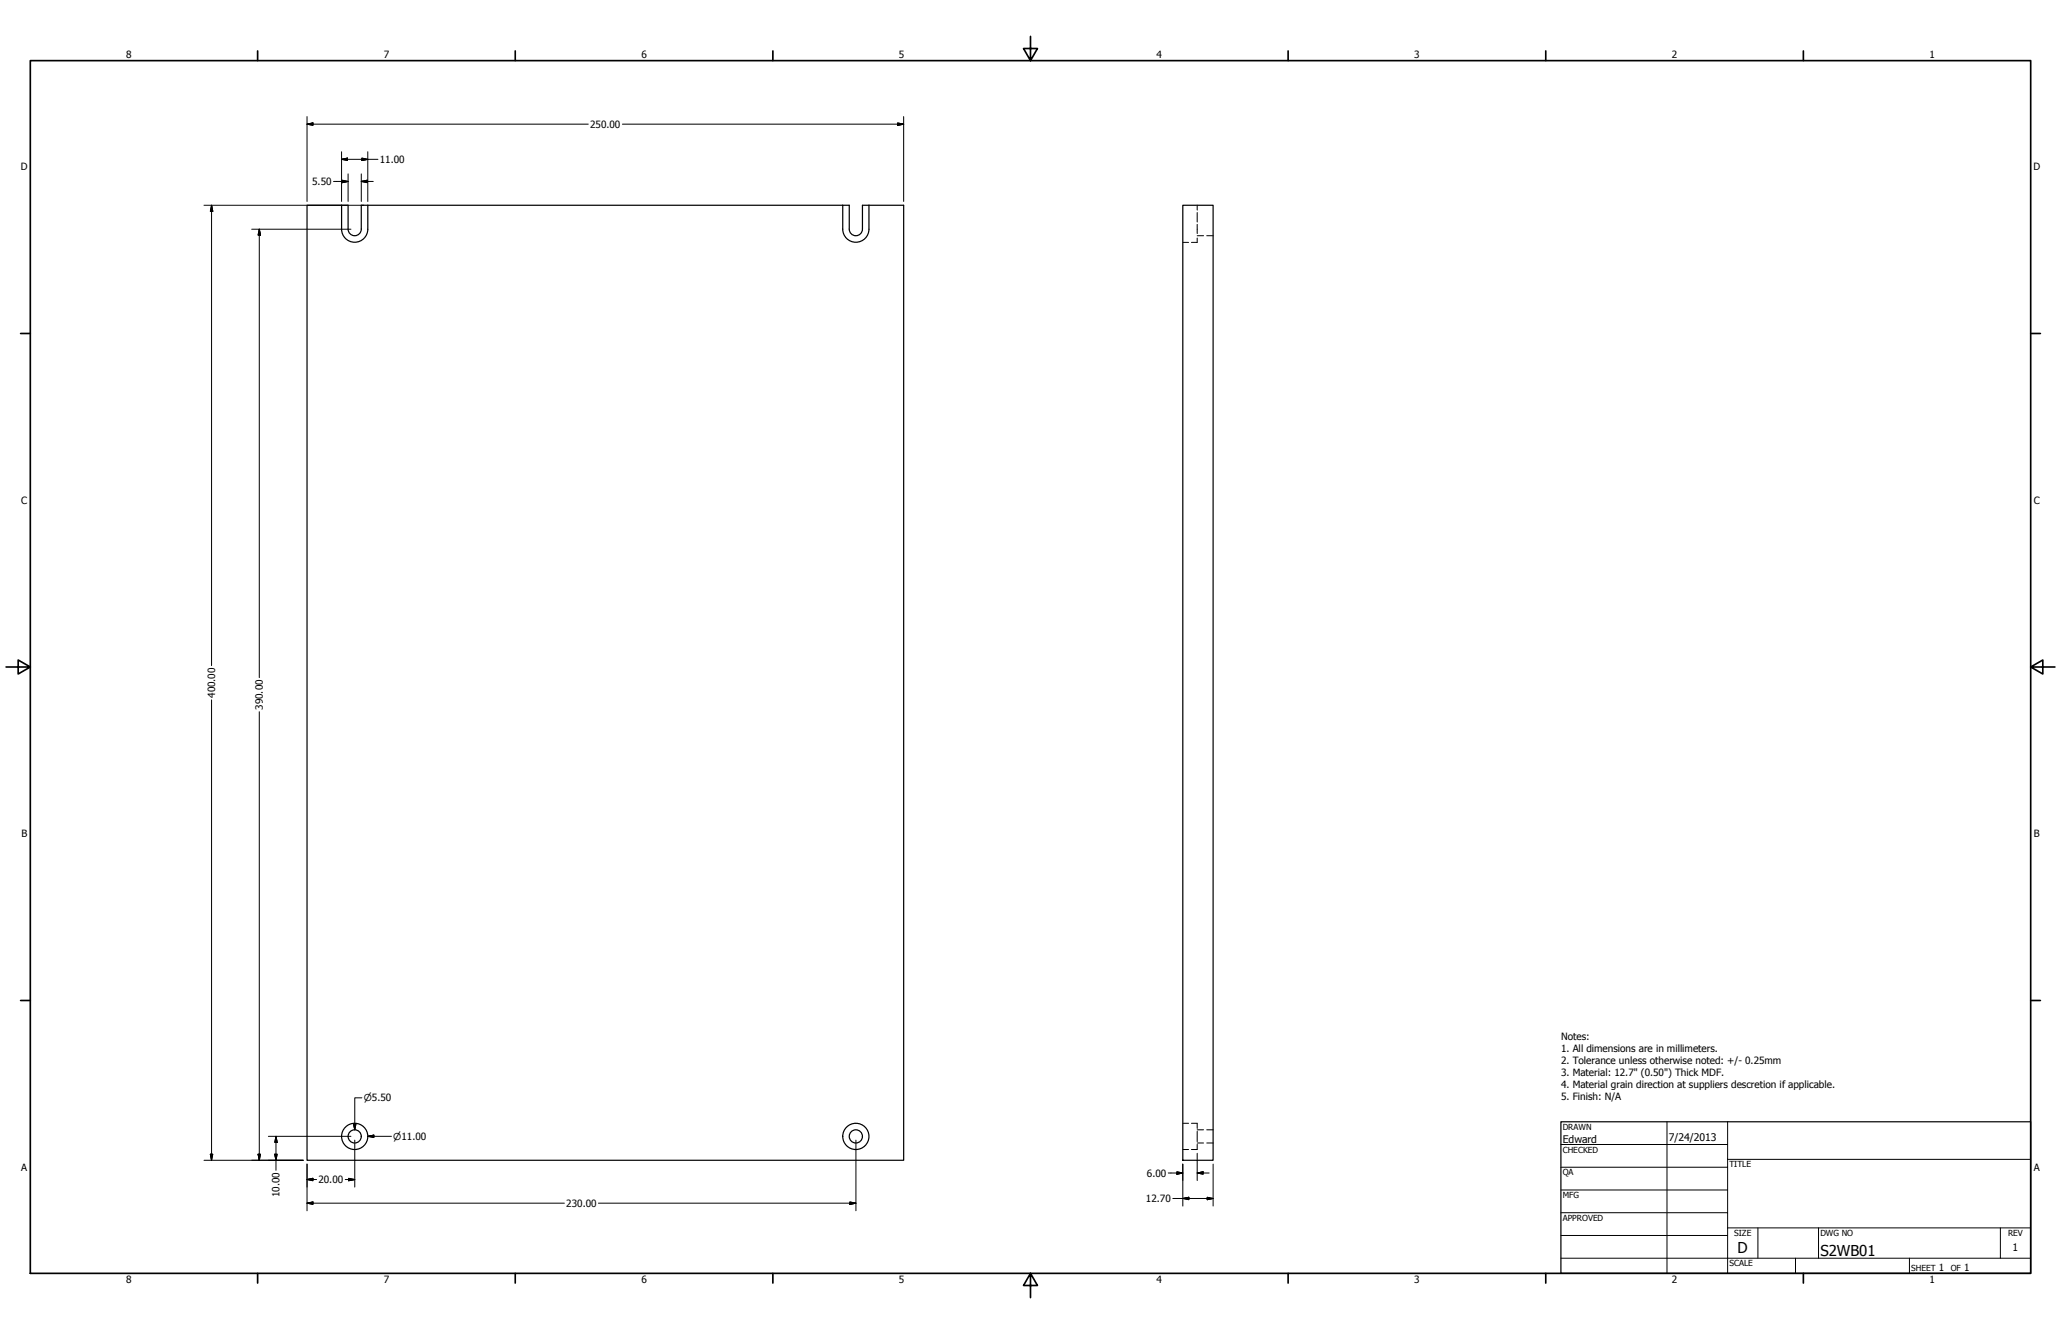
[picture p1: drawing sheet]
<svg xmlns="http://www.w3.org/2000/svg" width="864mm" height="559mm" viewBox="0 0 864 559" stroke-linecap="round" stroke-linejoin="round" font-family="sans-serif">
<!-- layer: Visible (ANSI) -->
<g fill="none" stroke="#000" stroke-width=".51">
<path d="M143.1 96a5.5 5.5 0 0 0 5.5 5.5 5.5 5.5 0 0 0 5.5-5.5M143.1 86h-14.4v400h250v-400h-17.3v10M143.1 86h2.8v10M143.1 86v10M145.9 96a2.76 2.76 0 0 0 2.7 2.7 2.76 2.76 0 0 0 2.8-2.7M151.4 96v-10h204.5v10M154.1 86v10M353.1 86v10M353.1 96a5.5 5.5 0 0 0 5.5 5.5 5.5 5.5 0 0 0 5.5-5.5M355.9 96a2.76 2.76 0 0 0 2.7 2.7 2.76 2.76 0 0 0 2.8-2.7M364.1 86v10M495.6 86h12.7v400h-12.7z"/>
<circle cx="148.6" cy="476" r="2.76"/>
<circle cx="148.6" cy="476" r="5.5"/>
<circle cx="358.6" cy="476" r="2.76"/>
<circle cx="358.6" cy="476" r="5.5"/>
</g>
<!-- layer: Hidden (ANSI) -->
<g fill="none" stroke="#000" stroke-width=".42">
<path d="M501.6 86v2M501.6 89v4M501.6 94v3.9M501.6 99.7v1.8h-2.4M501.6 98.7h2.7M505.7 98.7h2.6M495.6 101.5h2.4M495.6 470.5h2.4M499.2 470.5h2.4v2.2M501.6 473.8v4.4M501.6 479.3v2.2h-2.4M501.6 478.8h2.7"/>
<path d="M501.6 473.3h2.7M505.7 478.8h2.6M505.7 473.3h2.6M495.6 481.5h2.4"/>
</g>
<!-- layer: Border (ANSI) -->
<g fill="none" stroke="#000" stroke-width=".7">
<path d="M431.8 15.2v10.2l-2.9-5.1h5.8l-2.9 5.1M12.7 25.4h838.2v508h-838.2zM107.9 21.3v4.1M215.9 21.3v4.1M323.8 21.3v4.1M539.8 21.3v4.1M647.7 21.3v4.1M755.6 21.3v4.1M8.6 139.7h4.1M850.9 139.7h4.1M2.5 279.4h10.2l-5.1-2.9v5.8l5.1-2.9M850.9 279.4l5.1 2.9v-5.8l-5.1 2.9h10.2"/>
<path d="M8.6 419.1h4.1M850.9 419.1h4.1M107.9 533.4v4.1M215.9 533.4v4.1M323.8 533.4v4.1M431.8 533.4l2.9 5.1h-5.8l2.9-5.1v10.2M539.8 533.4v4.1M647.7 533.4v4.1M755.6 533.4v4.1"/>
</g>
<!-- layer: Title (ANSI) -->
<g fill="none" stroke="#000" stroke-width=".42">
<path d="M654 479.4h69.9M698.5 469.9v63.5M723.9 469.9v63.5M654 488.9h69.9M654 498.5h69.9M723.9 485.6h127M654 508h69.9M654 517.5h69.9M723.9 514.3h127M736.6 514.3v12.7M762 514.3v12.7M838.2 514.3v12.7"/>
<path d="M654 527h196.9M752.3 527v6.4M800.1 527v6.4"/>
</g>
<path d="M654 469.9h196.9v63.5h-196.9z" fill="none" stroke="#000" stroke-width=".51"/>
<!-- layer: Dimension (ANSI) -->
<g fill="none" stroke="#000" stroke-width=".42">
<path d="M128.7 52l2.4-.5v1zM128.7 52h117.8M128.7 48.8v35.6M260.8 52h117.9M376.1 51.5l2.6 .5-2.6 .5zM378.7 48.8v35.6M139.8 76h6.1M143.1 66.7l2.5-.5v1zM143.1 66.7h15.3M143.1 63.6v20.8M143.4 75.5l2.5 .5-2.5 .5zM145.9 72.8v11.6"/>
<path d="M151.4 76l2.5-.5v1zM151.4 76h5M151.4 72.8v11.6M151.6 66.2l2.5 .5-2.5 .5zM154.1 63.6v20.8M85.5 86h67M88.6 86l.6 2.5h-1.1zM88.6 86v192.8M105.5 96h41.6M108.6 96l.6 2.5h-1.1zM108.6 96v187.8M88.6 293.2v192.8"/>
<path d="M108.6 298.1v187.9M151.6 459.9h-2.9v13.4M112.5 476h34.6M115.6 476l.5 2.5h-1zM115.6 476v14.2M148.1 470.8h1.1l-.5 2.5zM148.7 477.6v19.7M154.1 476l2.6-.5v1zM154.1 476h9.9M358.6 477.6v29.6M85.5 486h41.6M88.1 483.5h1.1l-.6 2.5z"/>
<path d="M108.1 483.5h1.1l-.6 2.5zM115.1 483.5h1l-.5 2.5zM128.7 494.1l2.4-.5v1zM128.7 487.6v19.6M128.7 494.1h4M144.7 494.1h4M146.1 493.6l2.6 .5-2.6 .5zM489.5 491.4h6.1M493.1 490.9l2.5 .5-2.5 .5zM495.6 487.6v17.6M501.6 491.4l2.5-.5v1zM501.6 491.4h5.1"/>
<path d="M501.6 483.1v11.4M508.3 487.6v17.6M128.7 504l2.4-.5v1zM128.7 504h107.8M250.8 504h107.8M356.1 503.5l2.5 .5-2.5 .5zM491.4 502h16.9M495.6 502l2.6-.5v1zM505.8 501.5l2.5 .5-2.5 .5z"/>
</g>
<g fill="#000" stroke="#000" stroke-width=".42">
<path d="M128.7 52l2.4-.5zM128.7 52l2.4-.5v1zM376.1 52.5l2.6-.5zM376.1 51.5l2.6 .5-2.6 .5zM143.4 76.5l2.5-.5zM143.4 75.5l2.5 .5-2.5 .5zM143.1 66.7l2.5-.5zM143.1 66.7l2.5-.5v1zM151.6 67.2l2.5-.5zM151.6 66.2l2.5 .5-2.5 .5zM151.4 76l2.5-.5zM151.4 76l2.5-.5v1z"/>
<path d="M88.6 86l.6 2.5zM88.6 86l.6 2.5h-1.1zM108.6 96l.6 2.5zM108.6 96l.6 2.5h-1.1zM115.6 476l.5 2.5zM115.6 476l.5 2.5h-1zM148.1 470.8l.6 2.5zM148.1 470.8h1.1l-.5 2.5zM154.1 476l2.6-.5zM154.1 476l2.6-.5v1zM88.1 483.5l.5 2.5zM88.1 483.5h1.1l-.6 2.5z"/>
<path d="M108.1 483.5l.5 2.5zM108.1 483.5h1.1l-.6 2.5zM115.1 483.5l.5 2.5zM115.1 483.5h1l-.5 2.5zM128.7 494.1l2.4-.5zM128.7 494.1l2.4-.5v1zM146.1 494.6l2.6-.5zM146.1 493.6l2.6 .5-2.6 .5zM493.1 491.9l2.5-.5zM493.1 490.9l2.5 .5-2.5 .5zM501.6 491.4l2.5-.5zM501.6 491.4l2.5-.5v1z"/>
<path d="M128.7 504l2.4-.5zM128.7 504l2.4-.5v1zM356.1 504.5l2.5-.5zM356.1 503.5l2.5 .5-2.5 .5zM495.6 502l2.6-.5zM495.6 502l2.6-.5v1zM505.8 502.5l2.5-.5zM505.8 501.5l2.5 .5-2.5 .5z"/>
</g>
<g font-size="6.3">
<text x="728.1" y="524.9">D</text>
<text x="762.8" y="526.2">S2WB01</text>
</g>
<g font-size="4.4">
<text x="654.8" y="478.6">Edward</text>
<text x="699.3" y="478">7/24/2013</text>
<text x="843.3" y="524.2">1</text>
</g>
<g font-size="4.2">
<text x="52.8" y="24.4">8</text>
<text x="160.8" y="24.4">7</text>
<text x="268.7" y="24.4">6</text>
<text x="376.7" y="24.4">5</text>
<text x="484.6" y="24.4">4</text>
<text x="592.6" y="24.4">3</text>
<text x="700.5" y="24.4">2</text>
<text x="808.5" y="24.4">1</text>
<text x="247.3" y="53.5">250.00</text>
<text x="8.8" y="71.4">D</text>
<text x="159.1" y="68.3">11.00</text>
<text x="852" y="71.4">D</text>
<text x="130.8" y="77.5">5.50</text>
<text x="8.9" y="211.1">C</text>
<text x="852.2" y="211.1">C</text>
<text x="90.2" y="292.4" transform="rotate(-90 90.2 292.4)">400.00</text>
<text x="110.2" y="297.4" transform="rotate(-90 110.2 297.4)">390.00</text>
<text x="9" y="350.8">B</text>
<text x="852.2" y="350.8">B</text>
<text x="654.1" y="435.7">Notes:</text>
<text x="654.1" y="440.7">1. All dimensions are in millimeters.</text>
<text x="654.1" y="445.7">2. Tolerance unless otherwise noted: +/- 0.25mm</text>
<text x="654.1" y="450.7">3. Material: 12.7&quot; (0.50&quot;) Thick MDF.</text>
<text x="654.1" y="455.7">4. Material grain direction at suppliers descretion if applicable.</text>
<text x="654.1" y="460.8">5. Finish: N/A</text>
<text x="8.9" y="490.5">A</text>
<text x="852.2" y="490.5">A</text>
<text x="133.4" y="495.6">20.00</text>
<text x="480.6" y="492.9">6.00</text>
<text x="117.2" y="501.5" transform="rotate(-90 117.2 501.5)">10.00</text>
<text x="480.2" y="503.6">12.70</text>
<text x="237.3" y="505.5">230.00</text>
<text x="812.4" y="532.6">1</text>
<text x="823" y="532.6">1</text>
<text x="52.8" y="537.5">8</text>
<text x="160.8" y="537.5">7</text>
<text x="268.7" y="537.5">6</text>
<text x="376.7" y="537.5">5</text>
<text x="484.6" y="537.5">4</text>
<text x="592.6" y="537.5">3</text>
<text x="700.5" y="537.5">2</text>
<text x="808.5" y="537.5">1</text>
</g>
<g font-size="4">
<text x="152.5" y="461.3">⌀5.50</text>
<text x="164.8" y="477.5">⌀11.00</text>
</g>
<g font-size="3.5">
<text x="654.8" y="473.2">DRAWN</text>
<text x="654.8" y="482.8">CHECKED</text>
<text x="724.7" y="488.9">TITLE</text>
<text x="654.8" y="492.3">QA</text>
<text x="654.8" y="501.8">MFG</text>
<text x="654.8" y="511.4">APPROVED</text>
<text x="726.7" y="517.7">SIZE</text>
<text x="762.8" y="517.7">DWG NO</text>
<text x="841.4" y="517.7">REV</text>
<text x="724.7" y="530.4">SCALE</text>
<text x="800.9" y="532.6">SHEET</text>
<text x="817.4" y="532.6">OF</text>
</g>
</svg>
